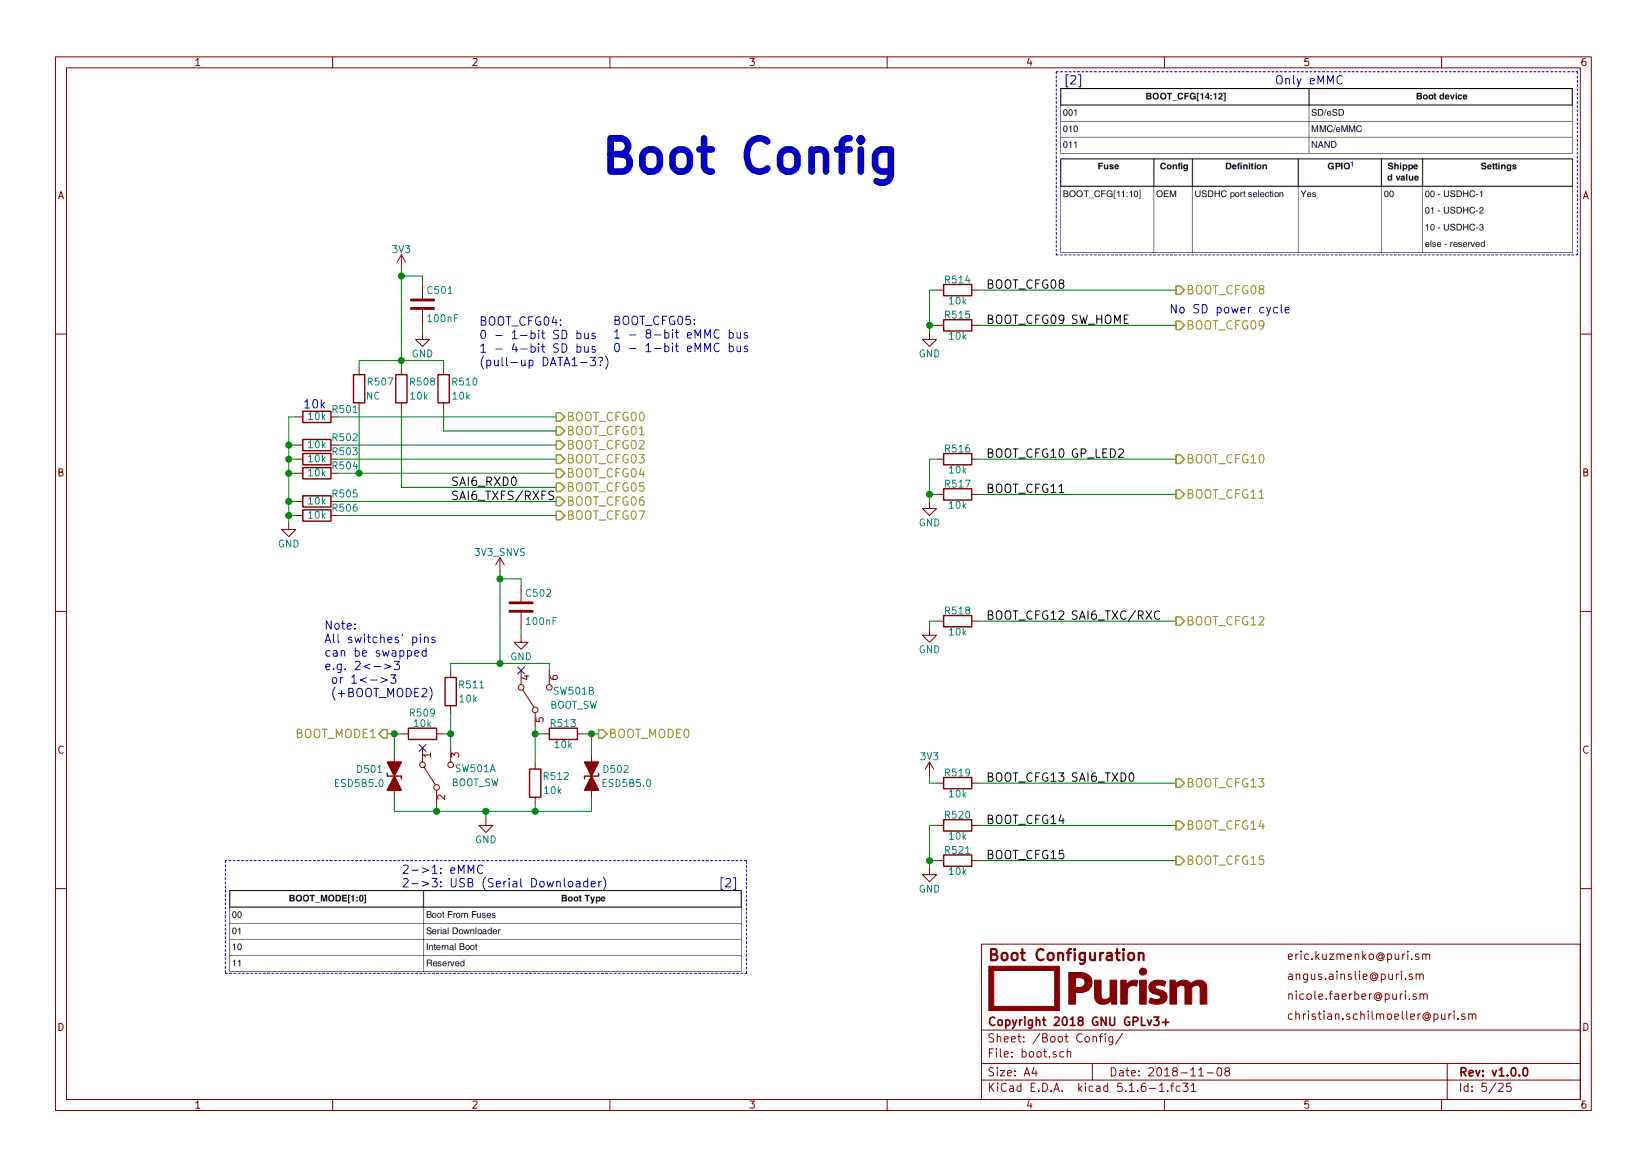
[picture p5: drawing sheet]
EESchema Schematic File Version 4
EELAYER 30 0
EELAYER END
$Descr A4 11693 8268
encoding utf-8
Sheet 5 25
Title "Boot Configuration"
Date "2018-11-08"
Rev "v1.0.0"
Comp "Copyright 2018 GNU GPLv3+"
Comment1 "eric.kuzmenko@puri.sm"
Comment2 "angus.ainslie@puri.sm"
Comment3 "nicole.faerber@puri.sm"
Comment4 "christian.schilmoeller@puri.sm"
$EndDescr
$Comp
L power:GND #PWR0501
U 1 1
P 2050 3700
F 0 "#PWR0501" H 2050 3450 50  0001 C CNN
F 1 "GND" H 2050 3550 50  0000 C CNN
F 2 "" H 2050 3700 50  0001 C CNN
F 3 "" H 2050 3700 50  0001 C CNN
	1    2050 3700
	1    0    0    -1  
$EndComp
$Comp
L Device:R R507
U 1 1
P 2550 2750
F 0 "R507" H 2700 2800 50  0000 C CNN
F 1 "NC" H 2650 2700 50  0000 C CNN
F 2 "Resistor_SMD:R_0402_1005Metric" V 2480 2750 50  0001 C CNN
F 3 "" H 2550 2750 50  0001 C CNN
	1    2550 2750
	1    0    0    -1  
$EndComp
Text Notes 2150 2900 0    60   ~ 0
10k
Text Label 3200 3550 0    60   ~ 0
SAI6_TXFS/RXFS
Text Label 7000 3250 0    60   ~ 0
BOOT_CFG10
Text Label 7600 3250 0    60   ~ 0
GP_LED2
Text Label 7000 4400 0    60   ~ 0
BOOT_CFG12
Text Label 7600 4400 0    60   ~ 0
SAI6_TXC/RXC
Text Label 7000 5550 0    60   ~ 0
BOOT_CFG13
Text Label 7600 5550 0    60   ~ 0
SAI6_TXD0
Text Label 7000 2050 0    60   ~ 0
BOOT_CFG08
Text Label 7000 2300 0    60   ~ 0
BOOT_CFG09
$Comp
L power:GND #PWR0507
U 1 1
P 6600 2350
F 0 "#PWR0507" H 6600 2100 50  0001 C CNN
F 1 "GND" H 6600 2200 50  0000 C CNN
F 2 "" H 6600 2350 50  0001 C CNN
F 3 "" H 6600 2350 50  0001 C CNN
	1    6600 2350
	1    0    0    -1  
$EndComp
Text Label 7000 3500 0    60   ~ 0
BOOT_CFG11
Text Label 7000 5850 0    60   ~ 0
BOOT_CFG14
Text Label 7000 6100 0    60   ~ 0
BOOT_CFG15
$Comp
L power:GND #PWR0511
U 1 1
P 6600 6150
F 0 "#PWR0511" H 6600 5900 50  0001 C CNN
F 1 "GND" H 6600 6000 50  0000 C CNN
F 2 "" H 6600 6150 50  0001 C CNN
F 3 "" H 6600 6150 50  0001 C CNN
	1    6600 6150
	1    0    0    -1  
$EndComp
Text HLabel 3950 2950 2    60   Output ~ 0
BOOT_CFG00
Text HLabel 3950 3050 2    60   Output ~ 0
BOOT_CFG01
Text HLabel 3950 3150 2    60   Output ~ 0
BOOT_CFG02
Text HLabel 3950 3250 2    60   Output ~ 0
BOOT_CFG03
Text HLabel 3950 3350 2    60   Output ~ 0
BOOT_CFG04
Text HLabel 3950 3450 2    60   Output ~ 0
BOOT_CFG05
Text HLabel 3950 3550 2    60   Output ~ 0
BOOT_CFG06
Text HLabel 3950 3650 2    60   Output ~ 0
BOOT_CFG07
Text HLabel 8350 2050 2    60   Output ~ 0
BOOT_CFG08
Text HLabel 8350 2300 2    60   Output ~ 0
BOOT_CFG09
Text HLabel 8350 3250 2    60   Output ~ 0
BOOT_CFG10
Text HLabel 8350 3500 2    60   Output ~ 0
BOOT_CFG11
Text HLabel 8350 4400 2    60   Output ~ 0
BOOT_CFG12
Text HLabel 8350 5550 2    60   Output ~ 0
BOOT_CFG13
Text HLabel 8350 5850 2    60   Output ~ 0
BOOT_CFG14
Text HLabel 8350 6100 2    60   Output ~ 0
BOOT_CFG15
Text HLabel 4250 5200 2    60   Output ~ 0
BOOT_MODE0
Text HLabel 2750 5200 0    60   Output ~ 0
BOOT_MODE1
$Comp
L power:GND #PWR0504
U 1 1
P 3450 5800
F 0 "#PWR0504" H 3450 5550 50  0001 C CNN
F 1 "GND" H 3450 5650 50  0000 C CNN
F 2 "" H 3450 5800 50  0001 C CNN
F 3 "" H 3450 5800 50  0001 C CNN
	1    3450 5800
	1    0    0    -1  
$EndComp
Text Notes 8300 2225 0    60   ~ 0
No SD power cycle
Text Notes 3400 2600 0    60   ~ 0
BOOT_CFG04:\n0 - 1-bit SD bus\n1 - 4-bit SD bus\n(pull-up DATA1-3?)
Text Notes 9050 600  0    60   ~ 0
Only eMMC
Text Label 3200 3450 0    60   ~ 0
SAI6_RXD0
Text Notes 4350 2500 0    60   ~ 0
BOOT_CFG05:\n1 - 8-bit eMMC bus\n0 - 1-bit eMMC bus
Text Label 7600 2300 0    60   ~ 0
SW_HOME
Text Notes 2850 6300 0    60   ~ 0
2->1: eMMC\n2->3: USB (Serial Downloader)
Connection ~ 6600 6100
Wire Wire Line
	6650 6100 6600 6100
Wire Wire Line
	6600 5850 6650 5850
Wire Wire Line
	6600 5850 6600 6100
Wire Wire Line
	6950 6100 8350 6100
Wire Wire Line
	6950 5850 8350 5850
Wire Wire Line
	8350 3500 6950 3500
Wire Wire Line
	6950 2300 8350 2300
Wire Wire Line
	6950 2050 8350 2050
Connection ~ 6600 2300
Wire Wire Line
	6650 2300 6600 2300
Wire Wire Line
	6600 2050 6650 2050
Wire Wire Line
	6600 2050 6600 2300
Wire Wire Line
	6950 5550 8350 5550
Wire Wire Line
	6950 4400 8350 4400
Wire Wire Line
	6950 3250 8350 3250
Wire Wire Line
	3150 2550 3150 2600
Wire Wire Line
	2550 2600 2550 2550
Connection ~ 2550 3350
Wire Wire Line
	2550 2900 2550 3350
Wire Wire Line
	3150 3050 3950 3050
Wire Wire Line
	3150 2900 3150 3050
Wire Wire Line
	2400 3650 3950 3650
Wire Wire Line
	2400 3550 3950 3550
Wire Wire Line
	2400 3350 2550 3350
Wire Wire Line
	2400 3250 3950 3250
Wire Wire Line
	2400 3150 3950 3150
Wire Wire Line
	2400 2950 3950 2950
Wire Wire Line
	2050 3650 2100 3650
Wire Wire Line
	2050 3550 2100 3550
Wire Wire Line
	2050 3350 2100 3350
Wire Wire Line
	2050 3250 2100 3250
Connection ~ 2050 3650
Connection ~ 2050 3550
Connection ~ 2050 3350
Connection ~ 2050 3250
Connection ~ 2050 3150
Wire Wire Line
	2100 3150 2050 3150
Wire Wire Line
	2050 2950 2100 2950
Wire Wire Line
	2050 2950 2050 3150
Wire Wire Line
	3200 4750 3200 4700
Wire Wire Line
	3200 4700 3550 4700
Wire Wire Line
	3900 4700 3900 4750
Wire Wire Line
	3550 4050 3550 4100
Connection ~ 3550 4700
Wire Wire Line
	3100 5700 3100 5750
Wire Wire Line
	3800 5750 3800 5700
Wire Wire Line
	2800 5750 3100 5750
Wire Wire Line
	3450 5800 3450 5750
Connection ~ 3450 5750
Wire Wire Line
	2850 2900 2850 3450
Connection ~ 2850 2550
Wire Wire Line
	2850 3450 3950 3450
Wire Wire Line
	3800 5150 3800 5200
Wire Wire Line
	3200 5050 3200 5200
Connection ~ 3200 5200
Connection ~ 3800 5200
Wire Wire Line
	2800 5650 2800 5750
Connection ~ 3100 5750
Wire Wire Line
	2800 5350 2800 5200
Connection ~ 2800 5200
Wire Wire Line
	4200 5350 4200 5200
Connection ~ 4200 5200
Wire Wire Line
	4200 5750 4200 5650
Connection ~ 3800 5750
Wire Wire Line
	2750 5200 2800 5200
Wire Wire Line
	3150 5200 3200 5200
Wire Wire Line
	3850 5200 3800 5200
Wire Wire Line
	4150 5200 4200 5200
$Comp
L Device:R R501
U 1 1
P 2250 2950
F 0 "R501" V 2300 3150 50  0000 C CNN
F 1 "10k" V 2250 2950 50  0000 C CNN
F 2 "Resistor_SMD:R_0402_1005Metric" V 2180 2950 50  0001 C CNN
F 3 "https://www.seielect.com/Catalog/SEI-RMCF_RMCP.pdf" H 2250 2950 50  0001 C CNN
F 4 "Stackpole" H 2250 2950 60  0001 C CNN "MFG Name"
F 5 "RMCF0603JG10K0" H 2250 2950 60  0001 C CNN "MFG Part Num"
F 6 "RMCF0603JG10K0CT-ND" H 2250 2950 60  0001 C CNN "Distrib PN"
F 7 "https://www.digikey.com/product-detail/en/stackpole-electronics-inc/RMCF0603JG10K0/RMCF0603JG10K0CT-ND/4425128" H 2250 2950 60  0001 C CNN "Distrib Link"
F 8 "5%" H 2250 2950 60  0001 C CNN "Tolerance"
F 9 "https://www.digikey.com/products/en/resistors/chip-resistor-surface-mount/52?FV=ffe00034%2C400005%2C1f140000%2Cmu10+kOhms%7C2085&quantity=&ColumnSort=1000011&page=1&pageSize=500" H 2250 2950 60  0001 C CNN "Others"
	1    2250 2950
	0    1    -1   0   
$EndComp
$Comp
L Device:R R502
U 1 1
P 2250 3150
F 0 "R502" V 2300 3350 50  0000 C CNN
F 1 "10k" V 2250 3150 50  0000 C CNN
F 2 "Resistor_SMD:R_0402_1005Metric" V 2180 3150 50  0001 C CNN
F 3 "https://www.seielect.com/Catalog/SEI-RMCF_RMCP.pdf" H 2250 3150 50  0001 C CNN
F 4 "Stackpole" H 2250 3150 60  0001 C CNN "MFG Name"
F 5 "RMCF0603JG10K0" H 2250 3150 60  0001 C CNN "MFG Part Num"
F 6 "RMCF0603JG10K0CT-ND" H 2250 3150 60  0001 C CNN "Distrib PN"
F 7 "https://www.digikey.com/product-detail/en/stackpole-electronics-inc/RMCF0603JG10K0/RMCF0603JG10K0CT-ND/4425128" H 2250 3150 60  0001 C CNN "Distrib Link"
F 8 "5%" H 2250 3150 60  0001 C CNN "Tolerance"
F 9 "https://www.digikey.com/products/en/resistors/chip-resistor-surface-mount/52?FV=ffe00034%2C400005%2C1f140000%2Cmu10+kOhms%7C2085&quantity=&ColumnSort=1000011&page=1&pageSize=500" H 2250 3150 60  0001 C CNN "Others"
	1    2250 3150
	0    1    -1   0   
$EndComp
$Comp
L Device:R R503
U 1 1
P 2250 3250
F 0 "R503" V 2300 3450 50  0000 C CNN
F 1 "10k" V 2250 3250 50  0000 C CNN
F 2 "Resistor_SMD:R_0402_1005Metric" V 2180 3250 50  0001 C CNN
F 3 "https://www.seielect.com/Catalog/SEI-RMCF_RMCP.pdf" H 2250 3250 50  0001 C CNN
F 4 "Stackpole" H 2250 3250 60  0001 C CNN "MFG Name"
F 5 "RMCF0603JG10K0" H 2250 3250 60  0001 C CNN "MFG Part Num"
F 6 "RMCF0603JG10K0CT-ND" H 2250 3250 60  0001 C CNN "Distrib PN"
F 7 "https://www.digikey.com/product-detail/en/stackpole-electronics-inc/RMCF0603JG10K0/RMCF0603JG10K0CT-ND/4425128" H 2250 3250 60  0001 C CNN "Distrib Link"
F 8 "5%" H 2250 3250 60  0001 C CNN "Tolerance"
F 9 "https://www.digikey.com/products/en/resistors/chip-resistor-surface-mount/52?FV=ffe00034%2C400005%2C1f140000%2Cmu10+kOhms%7C2085&quantity=&ColumnSort=1000011&page=1&pageSize=500" H 2250 3250 60  0001 C CNN "Others"
	1    2250 3250
	0    1    -1   0   
$EndComp
$Comp
L Device:R R504
U 1 1
P 2250 3350
F 0 "R504" V 2300 3550 50  0000 C CNN
F 1 "10k" V 2250 3350 50  0000 C CNN
F 2 "Resistor_SMD:R_0402_1005Metric" V 2180 3350 50  0001 C CNN
F 3 "https://www.seielect.com/Catalog/SEI-RMCF_RMCP.pdf" H 2250 3350 50  0001 C CNN
F 4 "Stackpole" H 2250 3350 60  0001 C CNN "MFG Name"
F 5 "RMCF0603JG10K0" H 2250 3350 60  0001 C CNN "MFG Part Num"
F 6 "RMCF0603JG10K0CT-ND" H 2250 3350 60  0001 C CNN "Distrib PN"
F 7 "https://www.digikey.com/product-detail/en/stackpole-electronics-inc/RMCF0603JG10K0/RMCF0603JG10K0CT-ND/4425128" H 2250 3350 60  0001 C CNN "Distrib Link"
F 8 "5%" H 2250 3350 60  0001 C CNN "Tolerance"
F 9 "https://www.digikey.com/products/en/resistors/chip-resistor-surface-mount/52?FV=ffe00034%2C400005%2C1f140000%2Cmu10+kOhms%7C2085&quantity=&ColumnSort=1000011&page=1&pageSize=500" H 2250 3350 60  0001 C CNN "Others"
	1    2250 3350
	0    1    -1   0   
$EndComp
$Comp
L Device:R R505
U 1 1
P 2250 3550
F 0 "R505" V 2300 3750 50  0000 C CNN
F 1 "10k" V 2250 3550 50  0000 C CNN
F 2 "Resistor_SMD:R_0402_1005Metric" V 2180 3550 50  0001 C CNN
F 3 "https://www.seielect.com/Catalog/SEI-RMCF_RMCP.pdf" H 2250 3550 50  0001 C CNN
F 4 "Stackpole" H 2250 3550 60  0001 C CNN "MFG Name"
F 5 "RMCF0603JG10K0" H 2250 3550 60  0001 C CNN "MFG Part Num"
F 6 "RMCF0603JG10K0CT-ND" H 2250 3550 60  0001 C CNN "Distrib PN"
F 7 "https://www.digikey.com/product-detail/en/stackpole-electronics-inc/RMCF0603JG10K0/RMCF0603JG10K0CT-ND/4425128" H 2250 3550 60  0001 C CNN "Distrib Link"
F 8 "5%" H 2250 3550 60  0001 C CNN "Tolerance"
F 9 "https://www.digikey.com/products/en/resistors/chip-resistor-surface-mount/52?FV=ffe00034%2C400005%2C1f140000%2Cmu10+kOhms%7C2085&quantity=&ColumnSort=1000011&page=1&pageSize=500" H 2250 3550 60  0001 C CNN "Others"
	1    2250 3550
	0    1    -1   0   
$EndComp
$Comp
L Device:R R506
U 1 1
P 2250 3650
F 0 "R506" V 2300 3850 50  0000 C CNN
F 1 "10k" V 2250 3650 50  0000 C CNN
F 2 "Resistor_SMD:R_0402_1005Metric" V 2180 3650 50  0001 C CNN
F 3 "https://www.seielect.com/Catalog/SEI-RMCF_RMCP.pdf" H 2250 3650 50  0001 C CNN
F 4 "Stackpole" H 2250 3650 60  0001 C CNN "MFG Name"
F 5 "RMCF0603JG10K0" H 2250 3650 60  0001 C CNN "MFG Part Num"
F 6 "RMCF0603JG10K0CT-ND" H 2250 3650 60  0001 C CNN "Distrib PN"
F 7 "https://www.digikey.com/product-detail/en/stackpole-electronics-inc/RMCF0603JG10K0/RMCF0603JG10K0CT-ND/4425128" H 2250 3650 60  0001 C CNN "Distrib Link"
F 8 "5%" H 2250 3650 60  0001 C CNN "Tolerance"
F 9 "https://www.digikey.com/products/en/resistors/chip-resistor-surface-mount/52?FV=ffe00034%2C400005%2C1f140000%2Cmu10+kOhms%7C2085&quantity=&ColumnSort=1000011&page=1&pageSize=500" H 2250 3650 60  0001 C CNN "Others"
	1    2250 3650
	0    1    -1   0   
$EndComp
$Comp
L Device:R R508
U 1 1
P 2850 2750
F 0 "R508" H 3000 2800 50  0000 C CNN
F 1 "10k" H 2975 2700 50  0000 C CNN
F 2 "Resistor_SMD:R_0402_1005Metric" V 2780 2750 50  0001 C CNN
F 3 "https://www.seielect.com/Catalog/SEI-RMCF_RMCP.pdf" H 2850 2750 50  0001 C CNN
F 4 "Stackpole" H 2850 2750 60  0001 C CNN "MFG Name"
F 5 "RMCF0603JG10K0" H 2850 2750 60  0001 C CNN "MFG Part Num"
F 6 "RMCF0603JG10K0CT-ND" H 2850 2750 60  0001 C CNN "Distrib PN"
F 7 "https://www.digikey.com/product-detail/en/stackpole-electronics-inc/RMCF0603JG10K0/RMCF0603JG10K0CT-ND/4425128" H 2850 2750 60  0001 C CNN "Distrib Link"
F 8 "5%" H 2850 2750 60  0001 C CNN "Tolerance"
F 9 "https://www.digikey.com/products/en/resistors/chip-resistor-surface-mount/52?FV=ffe00034%2C400005%2C1f140000%2Cmu10+kOhms%7C2085&quantity=&ColumnSort=1000011&page=1&pageSize=500" H 2850 2750 60  0001 C CNN "Others"
	1    2850 2750
	1    0    0    -1  
$EndComp
$Comp
L Device:R R510
U 1 1
P 3150 2750
F 0 "R510" H 3300 2800 50  0000 C CNN
F 1 "10k" H 3275 2700 50  0000 C CNN
F 2 "Resistor_SMD:R_0402_1005Metric" V 3080 2750 50  0001 C CNN
F 3 "https://www.seielect.com/Catalog/SEI-RMCF_RMCP.pdf" H 3150 2750 50  0001 C CNN
F 4 "Stackpole" H 3150 2750 60  0001 C CNN "MFG Name"
F 5 "RMCF0603JG10K0" H 3150 2750 60  0001 C CNN "MFG Part Num"
F 6 "RMCF0603JG10K0CT-ND" H 3150 2750 60  0001 C CNN "Distrib PN"
F 7 "https://www.digikey.com/product-detail/en/stackpole-electronics-inc/RMCF0603JG10K0/RMCF0603JG10K0CT-ND/4425128" H 3150 2750 60  0001 C CNN "Distrib Link"
F 8 "5%" H 3150 2750 60  0001 C CNN "Tolerance"
F 9 "https://www.digikey.com/products/en/resistors/chip-resistor-surface-mount/52?FV=ffe00034%2C400005%2C1f140000%2Cmu10+kOhms%7C2085&quantity=&ColumnSort=1000011&page=1&pageSize=500" H 3150 2750 60  0001 C CNN "Others"
	1    3150 2750
	1    0    0    -1  
$EndComp
$Comp
L Device:R R514
U 1 1
P 6800 2050
F 0 "R514" V 6725 2050 50  0000 C CNN
F 1 "10k" V 6875 2050 50  0000 C CNN
F 2 "Resistor_SMD:R_0402_1005Metric" V 6730 2050 50  0001 C CNN
F 3 "https://www.seielect.com/Catalog/SEI-RMCF_RMCP.pdf" H 6800 2050 50  0001 C CNN
F 4 "Stackpole" H 6800 2050 60  0001 C CNN "MFG Name"
F 5 "RMCF0603JG10K0" H 6800 2050 60  0001 C CNN "MFG Part Num"
F 6 "RMCF0603JG10K0CT-ND" H 6800 2050 60  0001 C CNN "Distrib PN"
F 7 "https://www.digikey.com/product-detail/en/stackpole-electronics-inc/RMCF0603JG10K0/RMCF0603JG10K0CT-ND/4425128" H 6800 2050 60  0001 C CNN "Distrib Link"
F 8 "5%" H 6800 2050 60  0001 C CNN "Tolerance"
F 9 "https://www.digikey.com/products/en/resistors/chip-resistor-surface-mount/52?FV=ffe00034%2C400005%2C1f140000%2Cmu10+kOhms%7C2085&quantity=&ColumnSort=1000011&page=1&pageSize=500" H 6800 2050 60  0001 C CNN "Others"
	1    6800 2050
	0    -1   1    0   
$EndComp
$Comp
L Device:R R515
U 1 1
P 6800 2300
F 0 "R515" V 6725 2300 50  0000 C CNN
F 1 "10k" V 6875 2300 50  0000 C CNN
F 2 "Resistor_SMD:R_0402_1005Metric" V 6730 2300 50  0001 C CNN
F 3 "https://www.seielect.com/Catalog/SEI-RMCF_RMCP.pdf" H 6800 2300 50  0001 C CNN
F 4 "Stackpole" H 6800 2300 60  0001 C CNN "MFG Name"
F 5 "RMCF0603JG10K0" H 6800 2300 60  0001 C CNN "MFG Part Num"
F 6 "RMCF0603JG10K0CT-ND" H 6800 2300 60  0001 C CNN "Distrib PN"
F 7 "https://www.digikey.com/product-detail/en/stackpole-electronics-inc/RMCF0603JG10K0/RMCF0603JG10K0CT-ND/4425128" H 6800 2300 60  0001 C CNN "Distrib Link"
F 8 "5%" H 6800 2300 60  0001 C CNN "Tolerance"
F 9 "https://www.digikey.com/products/en/resistors/chip-resistor-surface-mount/52?FV=ffe00034%2C400005%2C1f140000%2Cmu10+kOhms%7C2085&quantity=&ColumnSort=1000011&page=1&pageSize=500" H 6800 2300 60  0001 C CNN "Others"
	1    6800 2300
	0    -1   1    0   
$EndComp
$Comp
L Device:R R516
U 1 1
P 6800 3250
F 0 "R516" V 6725 3250 50  0000 C CNN
F 1 "10k" V 6875 3250 50  0000 C CNN
F 2 "Resistor_SMD:R_0402_1005Metric" V 6730 3250 50  0001 C CNN
F 3 "https://www.seielect.com/Catalog/SEI-RMCF_RMCP.pdf" H 6800 3250 50  0001 C CNN
F 4 "Stackpole" H 6800 3250 60  0001 C CNN "MFG Name"
F 5 "RMCF0603JG10K0" H 6800 3250 60  0001 C CNN "MFG Part Num"
F 6 "RMCF0603JG10K0CT-ND" H 6800 3250 60  0001 C CNN "Distrib PN"
F 7 "https://www.digikey.com/product-detail/en/stackpole-electronics-inc/RMCF0603JG10K0/RMCF0603JG10K0CT-ND/4425128" H 6800 3250 60  0001 C CNN "Distrib Link"
F 8 "5%" H 6800 3250 60  0001 C CNN "Tolerance"
F 9 "https://www.digikey.com/products/en/resistors/chip-resistor-surface-mount/52?FV=ffe00034%2C400005%2C1f140000%2Cmu10+kOhms%7C2085&quantity=&ColumnSort=1000011&page=1&pageSize=500" H 6800 3250 60  0001 C CNN "Others"
	1    6800 3250
	0    -1   1    0   
$EndComp
$Comp
L Device:R R517
U 1 1
P 6800 3500
F 0 "R517" V 6725 3500 50  0000 C CNN
F 1 "10k" V 6875 3500 50  0000 C CNN
F 2 "Resistor_SMD:R_0402_1005Metric" V 6730 3500 50  0001 C CNN
F 3 "https://www.seielect.com/Catalog/SEI-RMCF_RMCP.pdf" H 6800 3500 50  0001 C CNN
F 4 "Stackpole" H 6800 3500 60  0001 C CNN "MFG Name"
F 5 "RMCF0603JG10K0" H 6800 3500 60  0001 C CNN "MFG Part Num"
F 6 "RMCF0603JG10K0CT-ND" H 6800 3500 60  0001 C CNN "Distrib PN"
F 7 "https://www.digikey.com/product-detail/en/stackpole-electronics-inc/RMCF0603JG10K0/RMCF0603JG10K0CT-ND/4425128" H 6800 3500 60  0001 C CNN "Distrib Link"
F 8 "5%" H 6800 3500 60  0001 C CNN "Tolerance"
F 9 "https://www.digikey.com/products/en/resistors/chip-resistor-surface-mount/52?FV=ffe00034%2C400005%2C1f140000%2Cmu10+kOhms%7C2085&quantity=&ColumnSort=1000011&page=1&pageSize=500" H 6800 3500 60  0001 C CNN "Others"
	1    6800 3500
	0    -1   1    0   
$EndComp
$Comp
L Device:R R518
U 1 1
P 6800 4400
F 0 "R518" V 6725 4400 50  0000 C CNN
F 1 "10k" V 6875 4400 50  0000 C CNN
F 2 "Resistor_SMD:R_0402_1005Metric" V 6730 4400 50  0001 C CNN
F 3 "https://www.seielect.com/Catalog/SEI-RMCF_RMCP.pdf" H 6800 4400 50  0001 C CNN
F 4 "Stackpole" H 6800 4400 60  0001 C CNN "MFG Name"
F 5 "RMCF0603JG10K0" H 6800 4400 60  0001 C CNN "MFG Part Num"
F 6 "RMCF0603JG10K0CT-ND" H 6800 4400 60  0001 C CNN "Distrib PN"
F 7 "https://www.digikey.com/product-detail/en/stackpole-electronics-inc/RMCF0603JG10K0/RMCF0603JG10K0CT-ND/4425128" H 6800 4400 60  0001 C CNN "Distrib Link"
F 8 "5%" H 6800 4400 60  0001 C CNN "Tolerance"
F 9 "https://www.digikey.com/products/en/resistors/chip-resistor-surface-mount/52?FV=ffe00034%2C400005%2C1f140000%2Cmu10+kOhms%7C2085&quantity=&ColumnSort=1000011&page=1&pageSize=500" H 6800 4400 60  0001 C CNN "Others"
	1    6800 4400
	0    -1   1    0   
$EndComp
$Comp
L Device:R R519
U 1 1
P 6800 5550
F 0 "R519" V 6725 5550 50  0000 C CNN
F 1 "10k" V 6875 5550 50  0000 C CNN
F 2 "Resistor_SMD:R_0402_1005Metric" V 6730 5550 50  0001 C CNN
F 3 "https://www.seielect.com/Catalog/SEI-RMCF_RMCP.pdf" H 6800 5550 50  0001 C CNN
F 4 "Stackpole" H 6800 5550 60  0001 C CNN "MFG Name"
F 5 "RMCF0603JG10K0" H 6800 5550 60  0001 C CNN "MFG Part Num"
F 6 "RMCF0603JG10K0CT-ND" H 6800 5550 60  0001 C CNN "Distrib PN"
F 7 "https://www.digikey.com/product-detail/en/stackpole-electronics-inc/RMCF0603JG10K0/RMCF0603JG10K0CT-ND/4425128" H 6800 5550 60  0001 C CNN "Distrib Link"
F 8 "5%" H 6800 5550 60  0001 C CNN "Tolerance"
F 9 "https://www.digikey.com/products/en/resistors/chip-resistor-surface-mount/52?FV=ffe00034%2C400005%2C1f140000%2Cmu10+kOhms%7C2085&quantity=&ColumnSort=1000011&page=1&pageSize=500" H 6800 5550 60  0001 C CNN "Others"
	1    6800 5550
	0    -1   1    0   
$EndComp
$Comp
L Device:R R520
U 1 1
P 6800 5850
F 0 "R520" V 6725 5850 50  0000 C CNN
F 1 "10k" V 6875 5850 50  0000 C CNN
F 2 "Resistor_SMD:R_0402_1005Metric" V 6730 5850 50  0001 C CNN
F 3 "https://www.seielect.com/Catalog/SEI-RMCF_RMCP.pdf" H 6800 5850 50  0001 C CNN
F 4 "Stackpole" H 6800 5850 60  0001 C CNN "MFG Name"
F 5 "RMCF0603JG10K0" H 6800 5850 60  0001 C CNN "MFG Part Num"
F 6 "RMCF0603JG10K0CT-ND" H 6800 5850 60  0001 C CNN "Distrib PN"
F 7 "https://www.digikey.com/product-detail/en/stackpole-electronics-inc/RMCF0603JG10K0/RMCF0603JG10K0CT-ND/4425128" H 6800 5850 60  0001 C CNN "Distrib Link"
F 8 "5%" H 6800 5850 60  0001 C CNN "Tolerance"
F 9 "https://www.digikey.com/products/en/resistors/chip-resistor-surface-mount/52?FV=ffe00034%2C400005%2C1f140000%2Cmu10+kOhms%7C2085&quantity=&ColumnSort=1000011&page=1&pageSize=500" H 6800 5850 60  0001 C CNN "Others"
	1    6800 5850
	0    -1   1    0   
$EndComp
$Comp
L Device:R R521
U 1 1
P 6800 6100
F 0 "R521" V 6725 6100 50  0000 C CNN
F 1 "10k" V 6875 6100 50  0000 C CNN
F 2 "Resistor_SMD:R_0402_1005Metric" V 6730 6100 50  0001 C CNN
F 3 "https://www.seielect.com/Catalog/SEI-RMCF_RMCP.pdf" H 6800 6100 50  0001 C CNN
F 4 "Stackpole" H 6800 6100 60  0001 C CNN "MFG Name"
F 5 "RMCF0603JG10K0" H 6800 6100 60  0001 C CNN "MFG Part Num"
F 6 "RMCF0603JG10K0CT-ND" H 6800 6100 60  0001 C CNN "Distrib PN"
F 7 "https://www.digikey.com/product-detail/en/stackpole-electronics-inc/RMCF0603JG10K0/RMCF0603JG10K0CT-ND/4425128" H 6800 6100 60  0001 C CNN "Distrib Link"
F 8 "5%" H 6800 6100 60  0001 C CNN "Tolerance"
F 9 "https://www.digikey.com/products/en/resistors/chip-resistor-surface-mount/52?FV=ffe00034%2C400005%2C1f140000%2Cmu10+kOhms%7C2085&quantity=&ColumnSort=1000011&page=1&pageSize=500" H 6800 6100 60  0001 C CNN "Others"
	1    6800 6100
	0    -1   1    0   
$EndComp
$Comp
L Device:R R513
U 1 1
P 4000 5200
F 0 "R513" V 3925 5200 50  0000 C CNN
F 1 "10k" V 4075 5200 50  0000 C CNN
F 2 "Resistor_SMD:R_0402_1005Metric" V 3930 5200 50  0001 C CNN
F 3 "https://www.seielect.com/Catalog/SEI-RMCF_RMCP.pdf" H 4000 5200 50  0001 C CNN
F 4 "Stackpole" H 4000 5200 60  0001 C CNN "MFG Name"
F 5 "RMCF0603JG10K0" H 4000 5200 60  0001 C CNN "MFG Part Num"
F 6 "RMCF0603JG10K0CT-ND" H 4000 5200 60  0001 C CNN "Distrib PN"
F 7 "https://www.digikey.com/product-detail/en/stackpole-electronics-inc/RMCF0603JG10K0/RMCF0603JG10K0CT-ND/4425128" H 4000 5200 60  0001 C CNN "Distrib Link"
F 8 "5%" H 4000 5200 60  0001 C CNN "Tolerance"
F 9 "https://www.digikey.com/products/en/resistors/chip-resistor-surface-mount/52?FV=ffe00034%2C400005%2C1f140000%2Cmu10+kOhms%7C2085&quantity=&ColumnSort=1000011&page=1&pageSize=500" H 4000 5200 60  0001 C CNN "Others"
	1    4000 5200
	0    -1   1    0   
$EndComp
$Comp
L Device:R R509
U 1 1
P 3000 5200
F 0 "R509" V 2850 5200 50  0000 C CNN
F 1 "10k" V 2925 5200 50  0000 C CNN
F 2 "Resistor_SMD:R_0402_1005Metric" V 2930 5200 50  0001 C CNN
F 3 "https://www.seielect.com/Catalog/SEI-RMCF_RMCP.pdf" H 3000 5200 50  0001 C CNN
F 4 "Stackpole" H 3000 5200 60  0001 C CNN "MFG Name"
F 5 "RMCF0603JG10K0" H 3000 5200 60  0001 C CNN "MFG Part Num"
F 6 "RMCF0603JG10K0CT-ND" H 3000 5200 60  0001 C CNN "Distrib PN"
F 7 "https://www.digikey.com/product-detail/en/stackpole-electronics-inc/RMCF0603JG10K0/RMCF0603JG10K0CT-ND/4425128" H 3000 5200 60  0001 C CNN "Distrib Link"
F 8 "5%" H 3000 5200 60  0001 C CNN "Tolerance"
F 9 "https://www.digikey.com/products/en/resistors/chip-resistor-surface-mount/52?FV=ffe00034%2C400005%2C1f140000%2Cmu10+kOhms%7C2085&quantity=&ColumnSort=1000011&page=1&pageSize=500" H 3000 5200 60  0001 C CNN "Others"
	1    3000 5200
	0    -1   1    0   
$EndComp
$Comp
L Device:R R512
U 1 1
P 3800 5550
F 0 "R512" H 3650 5600 50  0000 C CNN
F 1 "10k" H 3675 5500 50  0000 C CNN
F 2 "Resistor_SMD:R_0402_1005Metric" V 3730 5550 50  0001 C CNN
F 3 "https://www.seielect.com/Catalog/SEI-RMCF_RMCP.pdf" H 3800 5550 50  0001 C CNN
F 4 "Stackpole" H 3800 5550 60  0001 C CNN "MFG Name"
F 5 "RMCF0603JG10K0" H 3800 5550 60  0001 C CNN "MFG Part Num"
F 6 "RMCF0603JG10K0CT-ND" H 3800 5550 60  0001 C CNN "Distrib PN"
F 7 "https://www.digikey.com/product-detail/en/stackpole-electronics-inc/RMCF0603JG10K0/RMCF0603JG10K0CT-ND/4425128" H 3800 5550 60  0001 C CNN "Distrib Link"
F 8 "5%" H 3800 5550 60  0001 C CNN "Tolerance"
F 9 "https://www.digikey.com/products/en/resistors/chip-resistor-surface-mount/52?FV=ffe00034%2C400005%2C1f140000%2Cmu10+kOhms%7C2085&quantity=&ColumnSort=1000011&page=1&pageSize=500" H 3800 5550 60  0001 C CNN "Others"
	1    3800 5550
	-1   0    0    -1  
$EndComp
$Comp
L Device:R R511
U 1 1
P 3200 4900
F 0 "R511" H 3050 4950 50  0000 C CNN
F 1 "10k" H 3075 4850 50  0000 C CNN
F 2 "Resistor_SMD:R_0402_1005Metric" V 3130 4900 50  0001 C CNN
F 3 "https://www.seielect.com/Catalog/SEI-RMCF_RMCP.pdf" H 3200 4900 50  0001 C CNN
F 4 "Stackpole" H 3200 4900 60  0001 C CNN "MFG Name"
F 5 "RMCF0603JG10K0" H 3200 4900 60  0001 C CNN "MFG Part Num"
F 6 "RMCF0603JG10K0CT-ND" H 3200 4900 60  0001 C CNN "Distrib PN"
F 7 "https://www.digikey.com/product-detail/en/stackpole-electronics-inc/RMCF0603JG10K0/RMCF0603JG10K0CT-ND/4425128" H 3200 4900 60  0001 C CNN "Distrib Link"
F 8 "5%" H 3200 4900 60  0001 C CNN "Tolerance"
F 9 "https://www.digikey.com/products/en/resistors/chip-resistor-surface-mount/52?FV=ffe00034%2C400005%2C1f140000%2Cmu10+kOhms%7C2085&quantity=&ColumnSort=1000011&page=1&pageSize=500" H 3200 4900 60  0001 C CNN "Others"
	1    3200 4900
	-1   0    0    -1  
$EndComp
$Comp
L Switch:SW_DPDT_x2 SW501
U 1 1
P 3100 5500
F 0 "SW501" V 3150 5225 50  0000 C CNN
F 1 "BOOT_SW" V 3050 5225 50  0000 C CNN
F 2 "dvk-mx8m-bsb:Switch_CK_DPDT_JS202011JAQN" H 3100 5500 50  0001 C CNN
F 3 "https://www.ckswitches.com/media/1422/js.pdf" H 3100 5500 50  0001 C CNN
F 4 "C&K" V 3100 5500 60  0001 C CNN "MFG Name"
F 5 "JS202011JAQN" V 3100 5500 60  0001 C CNN "MFG Part Num"
F 6 "CKN10722CT-ND" V 3100 5500 60  0001 C CNN "Distrib PN"
F 7 "https://www.digikey.com/product-detail/en/c-k/JS202011JAQN/CKN10722CT-ND/6137636" V 3100 5500 60  0001 C CNN "Distrib Link"
F 8 "-" V 3100 5500 60  0001 C CNN "Tolerance"
F 9 "https://www.digikey.com/products/en/switches/slide-switches/213?FV=2080004%2Cffe000d5%2C1140003%2C1140160%2C1f140000&quantity=&ColumnSort=1000011&page=1&pageSize=500" V 3100 5500 60  0001 C CNN "Others"
	1    3100 5500
	0    -1   -1   0   
$EndComp
NoConn ~ 3000 5300
NoConn ~ 3700 4750
$Comp
L Switch:SW_DPDT_x2 SW501
U 2 1
P 3800 4950
F 0 "SW501" V 3850 4675 50  0000 C CNN
F 1 "BOOT_SW" V 3750 4675 50  0000 C CNN
F 2 "dvk-mx8m-bsb:Switch_CK_DPDT_JS202011JAQN" H 3800 4950 50  0001 C CNN
F 3 "https://www.ckswitches.com/media/1422/js.pdf" H 3800 4950 50  0001 C CNN
F 4 "C&K" V 3800 4950 60  0001 C CNN "MFG Name"
F 5 "JS202011JAQN" V 3800 4950 60  0001 C CNN "MFG Part Num"
F 6 "CKN10722CT-ND" V 3800 4950 60  0001 C CNN "Distrib PN"
F 7 "https://www.digikey.com/product-detail/en/c-k/JS202011JAQN/CKN10722CT-ND/6137636" V 3800 4950 60  0001 C CNN "Distrib Link"
F 8 "-" V 3800 4950 60  0001 C CNN "Tolerance"
F 9 "https://www.digikey.com/products/en/switches/slide-switches/213?FV=2080004%2Cffe000d5%2C1140003%2C1140160%2C1f140000&quantity=&ColumnSort=1000011&page=1&pageSize=500" V 3800 4950 60  0001 C CNN "Others"
	2    3800 4950
	0    -1   -1   0   
$EndComp
$Comp
L power:GND #PWR0508
U 1 1
P 6600 3550
F 0 "#PWR0508" H 6600 3300 50  0001 C CNN
F 1 "GND" H 6600 3400 50  0000 C CNN
F 2 "" H 6600 3550 50  0001 C CNN
F 3 "" H 6600 3550 50  0001 C CNN
	1    6600 3550
	1    0    0    -1  
$EndComp
Wire Wire Line
	6600 3250 6600 3500
Wire Wire Line
	6600 3250 6650 3250
Wire Wire Line
	6650 3500 6600 3500
Connection ~ 6600 3500
$Comp
L power:GND #PWR0509
U 1 1
P 6600 4450
F 0 "#PWR0509" H 6600 4200 50  0001 C CNN
F 1 "GND" H 6600 4300 50  0000 C CNN
F 2 "" H 6600 4450 50  0001 C CNN
F 3 "" H 6600 4450 50  0001 C CNN
	1    6600 4450
	1    0    0    -1  
$EndComp
Wire Wire Line
	6600 4450 6600 4400
Wire Wire Line
	6600 4400 6650 4400
$Comp
L dvk-mx8m-bsb:3V3 #PWR0510
U 1 1
P 6600 5500
F 0 "#PWR0510" H 6600 5350 50  0001 C CNN
F 1 "3V3" H 6600 5640 50  0000 C CNN
F 2 "" H 6600 5500 50  0001 C CNN
F 3 "" H 6600 5500 50  0001 C CNN
	1    6600 5500
	1    0    0    -1  
$EndComp
Wire Wire Line
	6650 5550 6600 5550
Wire Wire Line
	6600 5550 6600 5500
Wire Wire Line
	2850 1900 2850 1950
Wire Wire Line
	2550 2550 2850 2550
Wire Notes Line
	7500 500  7500 1800
Wire Notes Line
	7500 1800 11200 1800
Wire Notes Line
	1600 6100 1600 6900
Wire Notes Line
	1600 6900 5300 6900
Wire Notes Line
	5300 6900 5300 6100
Wire Notes Line
	5300 6100 1600 6100
$Comp
L dvk-mx8m-bsb:3V3_SNVS #PWR0505
U 1 1
P 3550 4050
F 0 "#PWR0505" H 3550 3900 50  0001 C CNN
F 1 "3V3_SNVS" H 3550 4190 50  0000 C CNN
F 2 "" H 3550 4050 50  0001 C CNN
F 3 "" H 3550 4050 50  0001 C CNN
	1    3550 4050
	1    0    0    -1  
$EndComp
$Comp
L dvk-mx8m-bsb:3V3 #PWR0502
U 1 1
P 2850 1900
F 0 "#PWR0502" H 2850 1750 50  0001 C CNN
F 1 "3V3" H 2850 2040 50  0000 C CNN
F 2 "" H 2850 1900 50  0001 C CNN
F 3 "" H 2850 1900 50  0001 C CNN
	1    2850 1900
	1    0    0    -1  
$EndComp
$Comp
L Device:C C502
U 1 1
P 3700 4300
F 0 "C502" H 3725 4400 50  0000 L CNN
F 1 "100nF" H 3725 4200 50  0000 L CNN
F 2 "Capacitor_SMD:C_0402_1005Metric" H 3738 4150 50  0001 C CNN
F 3 "" H 3700 4300 50  0001 C CNN
	1    3700 4300
	1    0    0    -1  
$EndComp
$Comp
L Device:C C501
U 1 1
P 3000 2150
F 0 "C501" H 3025 2250 50  0000 L CNN
F 1 "100nF" H 3025 2050 50  0000 L CNN
F 2 "Capacitor_SMD:C_0402_1005Metric" H 3038 2000 50  0001 C CNN
F 3 "" H 3000 2150 50  0001 C CNN
	1    3000 2150
	1    0    0    -1  
$EndComp
$Comp
L power:GND #PWR0503
U 1 1
P 3000 2350
F 0 "#PWR0503" H 3000 2100 50  0001 C CNN
F 1 "GND" H 3000 2200 50  0000 C CNN
F 2 "" H 3000 2350 50  0001 C CNN
F 3 "" H 3000 2350 50  0001 C CNN
	1    3000 2350
	1    0    0    -1  
$EndComp
Wire Wire Line
	3000 2000 3000 1950
Wire Wire Line
	3000 1950 2850 1950
Connection ~ 2850 1950
Wire Wire Line
	3000 2300 3000 2350
$Comp
L power:GND #PWR0506
U 1 1
P 3700 4500
F 0 "#PWR0506" H 3700 4250 50  0001 C CNN
F 1 "GND" H 3700 4350 50  0000 C CNN
F 2 "" H 3700 4500 50  0001 C CNN
F 3 "" H 3700 4500 50  0001 C CNN
	1    3700 4500
	1    0    0    -1  
$EndComp
Wire Wire Line
	3700 4150 3700 4100
Wire Wire Line
	3700 4100 3550 4100
Connection ~ 3550 4100
Wire Wire Line
	3700 4450 3700 4500
$Comp
L Device:D_TVS_ALT D501
U 1 1
P 2800 5500
F 0 "D501" V 2750 5325 50  0000 C CNN
F 1 "ESD5B5.0" V 2850 5250 50  0000 C CNN
F 2 "dvk-mx8m-bsb:SOD-523_Case-502" H 2800 5500 50  0001 C CNN
F 3 "http://www.onsemi.com/pub/Collateral/ESD5B5.0ST1-D.PDF" H 2800 5500 50  0001 C CNN
F 4 "ON Semiconductor" V 2800 5500 60  0001 C CNN "MFG Name"
F 5 "ESD5B5.0ST1G" V 2800 5500 60  0001 C CNN "MFG Part Num"
F 6 "10N9401" V 2800 5500 60  0001 C CNN "Distrib PN"
F 7 "http://www.newark.com/on-semiconductor/esd5b5-0st1g/tvs-diode-50w-5v-sod-523/dp/10N9401?st=ESD5B5.0ST1G" V 2800 5500 60  0001 C CNN "Distrib Link"
F 8 "-" V 2800 5500 60  0001 C CNN "Tolerance"
F 9 "https://octopart.com/search?q=ESD5B5.0ST1G&start=0" V 2800 5500 60  0001 C CNN "Others"
	1    2800 5500
	0    1    1    0   
$EndComp
$Comp
L Device:D_TVS_ALT D502
U 1 1
P 4200 5500
F 0 "D502" V 4150 5325 50  0000 C CNN
F 1 "ESD5B5.0" V 4250 5250 50  0000 C CNN
F 2 "dvk-mx8m-bsb:SOD-523_Case-502" H 4200 5500 50  0001 C CNN
F 3 "http://www.onsemi.com/pub/Collateral/ESD5B5.0ST1-D.PDF" H 4200 5500 50  0001 C CNN
F 4 "ON Semiconductor" V 4200 5500 60  0001 C CNN "MFG Name"
F 5 "ESD5B5.0ST1G" V 4200 5500 60  0001 C CNN "MFG Part Num"
F 6 "10N9401" V 4200 5500 60  0001 C CNN "Distrib PN"
F 7 "http://www.newark.com/on-semiconductor/esd5b5-0st1g/tvs-diode-50w-5v-sod-523/dp/10N9401?st=ESD5B5.0ST1G" V 4200 5500 60  0001 C CNN "Distrib Link"
F 8 "-" V 4200 5500 60  0001 C CNN "Tolerance"
F 9 "https://octopart.com/search?q=ESD5B5.0ST1G&start=0" V 4200 5500 60  0001 C CNN "Others"
	1    4200 5500
	0    -1   1    0   
$EndComp
Text Notes 2300 4950 0    60   ~ 0
Note:\nAll switches' pins\ncan be swapped\ne.g. 2<->3\n or 1<->3\n (+BOOT_MODE2)
Text Notes 4250 1250 0    236  ~ 47
Boot Config
Wire Notes Line
	7500 500  11200 500 
Wire Notes Line
	11200 500  11200 1800
Wire Wire Line
	6600 6100 6600 6150
Wire Wire Line
	6600 2300 6600 2350
Wire Wire Line
	2550 3350 3950 3350
Wire Wire Line
	2050 3650 2050 3700
Wire Wire Line
	2050 3550 2050 3650
Wire Wire Line
	2050 3350 2050 3550
Wire Wire Line
	2050 3250 2050 3350
Wire Wire Line
	2050 3150 2050 3250
Wire Wire Line
	3550 4700 3900 4700
Wire Wire Line
	3450 5750 3800 5750
Wire Wire Line
	2850 2550 2850 2600
Wire Wire Line
	2850 2550 3150 2550
Wire Wire Line
	3200 5200 3200 5300
Wire Wire Line
	3800 5200 3800 5400
Wire Wire Line
	3100 5750 3450 5750
Wire Wire Line
	2800 5200 2850 5200
Wire Wire Line
	4200 5200 4250 5200
Wire Wire Line
	3800 5750 4200 5750
Wire Wire Line
	6600 3500 6600 3550
Wire Wire Line
	2850 1950 2850 2550
Wire Wire Line
	3550 4100 3550 4700
Text Notes 7550 600  0    60   ~ 0
[2]
Text Notes 5100 6300 0    60   ~ 0
[2]
$EndSCHEMATC
